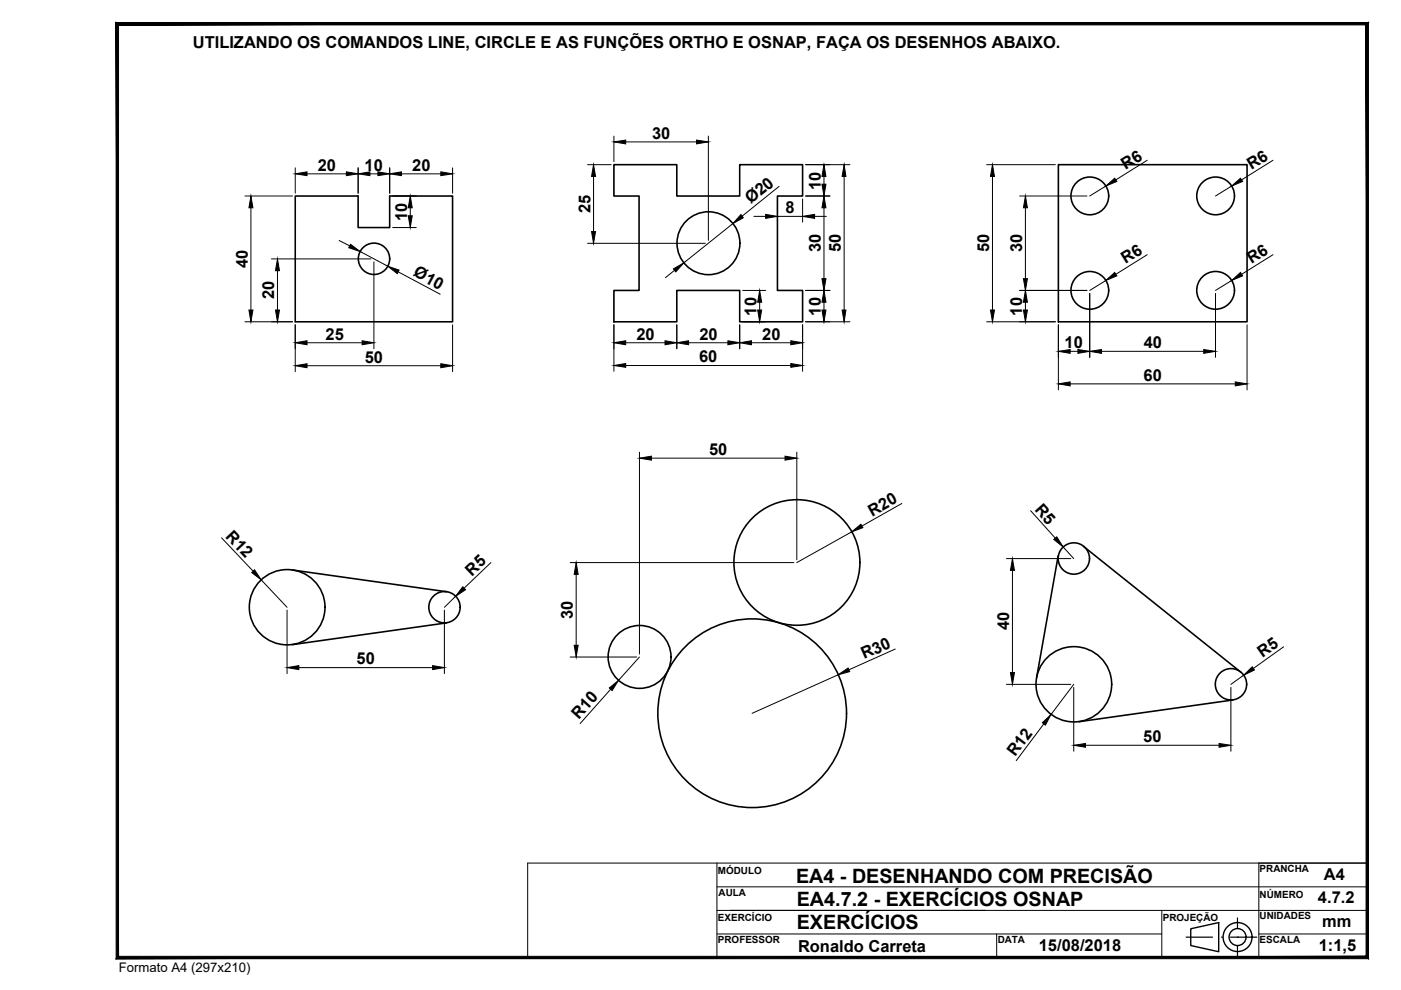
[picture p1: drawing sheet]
<svg xmlns="http://www.w3.org/2000/svg" width="297mm" height="210mm" viewBox="0 0 297 210" stroke-linecap="round" stroke-linejoin="round" font-family="sans-serif">
<!-- layer: contorno -->
<g fill="none" stroke="#000" stroke-width=".34">
<path d="M130.2 34.9h13.3v6.7h13.3v-6.7h13.4v6.7h-5.4v20h5.4v6.6h-13.4v-6.6h-13.3v6.6h-13.3v-6.6h5.3v-20h-5.3zM224.4 34.9h40v33.3h-40zM62.6 41.6h13.3v6.6h6.7v-6.6h13.4v26.6h-33.4zM224.4 117.8l-4.6 25.9M229.7 115.9l33.4 26.6M62 120.8l32.7 4.7M94.7 132.1l-32.7 4.6M261.4 148.4l-32.6 4.6"/>
<circle cx="79.3" cy="54.9" r="3.3"/>
<circle cx="150.2" cy="51.6" r="6.7"/>
<circle cx="231.1" cy="41.5" r="4"/>
<circle cx="257.7" cy="41.5" r="4"/>
<circle cx="231.1" cy="61.6" r="4"/>
<circle cx="257.7" cy="61.6" r="4"/>
<circle cx="169" cy="119.3" r="13.3"/>
<circle cx="227.7" cy="118.4" r="3.3"/>
<circle cx="60.9" cy="128.7" r="8"/>
<circle cx="94.2" cy="128.7" r="3.3"/>
<circle cx="135.6" cy="139.3" r="6.7"/>
<circle cx="159.5" cy="151.2" r="20"/>
<circle cx="227.7" cy="145.1" r="8"/>
<circle cx="261" cy="145.1" r="3.3"/>
</g>
<!-- layer: Cotas -->
<g fill="none" stroke="#000" stroke-width=".21">
<path d="M62.6 35.6v5.4M65.1 36.9h8.3M75.9 35.6v5.4M78.4 36.9h1.7M82.6 35.6v5.4M85.1 36.9h8.4M96 35.6v5.4M124.6 34.9h5M125.8 37.4v11.7M130.2 28.9v5.4M132.7 30.1h15M150.2 28.9v22.1"/>
<path d="M165.2 39.5l-7.9 6.3M170.8 34.9h9.4M174.7 37.4v1.7M179 37.4v28.3M209.2 34.9h14.6M210.4 37.4v28.3M234.5 39.4l-3.5 2.2M243.2 34l-6.6 4.1M261.1 39.4l-3.4 2.2M269.9 34l-6.6 4.1M51.9 41.6h10.1M53.2 44.1v21.6"/>
<path d="M57.6 54.9h21M58.8 57.4v8.3M71.9 51l2.3 1.1M76.4 53.3l5.8 3.2M79.3 55.5v18.4M83.3 41.6h5M83.3 48.2h5M84.4 57.6l8.9 4.8M87 44.1v1.6M124.6 51.6h24.9M143 57.3l-1.9 1.6M155.4 47.4l-10.4 8.3"/>
<path d="M159.8 45.9h2.5M164.8 42.2v4.9M164.8 45.9h5.4M170.2 42.2v4.9M170.8 41.6h5.2M172.7 45.9h2.5M174.7 44.1v15M216.2 41.6h14.2M217.4 44.1v15M234.5 59.5l-3.5 2.1M243.2 54l-6.6 4.2M261.1 59.5l-3.4 2.1"/>
<path d="M269.9 54l-6.6 4.2M51.9 68.2h10.1M62.6 68.9v9.9M65.1 72.7h11.7M65.1 77.5h28.4M96 68.9v9.9M130.2 68.9v9.8M132.7 72.7h8.3M132.7 77.5h35M143.5 68.9v5M146 72.7h8.3M156.8 68.9v5"/>
<path d="M157.5 68.2h4.8M157.5 61.6h4.8M159.3 72.7h8.4M161.1 64.1v1.6M170.2 68.9v9.8M170.8 68.2h9.4M170.8 61.6h5.2M174.7 64.1v1.6M209.2 68.2h14.6M216.2 61.6h14.2M217.4 64.1v1.6M224.4 68.9v13.8"/>
<path d="M226.9 74.5h1.6M231 62.2v13.6M233.5 74.5h21.7M257.7 62.2v13.6M264.4 68.9v13.8M135.6 95.9v42.8M138.1 97.1h28.3M168.9 95.9v22.8M226.9 81.4h35M47 114l6.7 7.1M104.1 119.3l-5.7 5.4M120.9 119.3h47.4"/>
<path d="M180.6 112.8l-11.7 6.5M191.2 106.8l-8.5 4.7M213.4 118.4h13.6M218.5 108.3l5.3 5.8M225.4 116l2.3 2.4M55.4 122.9l5.5 5.9M60.9 129.4v13.4M94.2 129.4v13.4M96.6 126.4l-2.4 2.4M120.9 139.3h14.1M122.2 121.8v15M135.6 139.3l-4.5 5"/>
<path d="M189.8 137.6l-9.8 4.4M214.7 120.9v21.7M272.1 137.1l-6.3 4.6M63.4 141.5h28.3M129.5 146.1l-6.5 7.3M177.7 143.1l-18.2 8.1M213.4 145.1h13.6M221.3 153.5l-5.8 7.8M227.7 145.7v13.6M227.7 145.1l-4.9 6.4M230.2 158h28.3M261 145.7v13.6"/>
<path d="M263.7 143.2l-2.7 1.9"/>
</g>
<g fill="#000" stroke="#000" stroke-width=".21">
<path d="M62.6 36.9l2.5-.5v.8zM73.4 36.4l2.5 .5-2.5 .3zM75.9 36.9l2.5-.5v.8zM80.1 36.4l2.5 .5-2.5 .3zM82.6 36.9l2.5-.5v.8zM93.5 36.4l2.5 .5-2.5 .3zM125.8 34.9l.5 2.5h-.9zM130.2 30.1l2.5-.4v.8zM147.7 29.7l2.5 .4-2.5 .4zM174.3 39.1h.8l-.4 2.5zM174.7 34.9l.4 2.5h-.8zM179 34.9l.4 2.5h-.9z"/>
<path d="M210.4 34.9l.4 2.5h-.8zM234.5 39.4l1.8-1.6 .5 .7zM261.1 39.4l1.9-1.6 .5 .7zM53.2 41.6l.4 2.5h-.8zM58.8 54.9l.5 2.5h-.9zM74.3 51.8l2.1 1.5-2.5-.8zM82.2 56.5l2.4 .8-.4 .7zM86.6 45.7h.8l-.4 2.5zM87 41.6l.4 2.5h-.8zM125.4 49.1h.9l-.5 2.5zM142.8 57l2.2-1.3-1.7 1.9zM157.1 45.5l.5 .7-2.2 1.2z"/>
<path d="M162.3 45.5l2.5 .4-2.5 .4zM170.2 45.9l2.5-.4v.8zM174.3 59.1h.8l-.4 2.5zM174.7 41.6l.4 2.5h-.8zM217 59.1h.8l-.4 2.5zM217.4 41.6l.4 2.5h-.8zM234.5 59.5l1.8-1.7 .5 .7zM261.1 59.5l1.9-1.7 .5 .7zM52.8 65.7h.8l-.4 2.5zM58.4 65.7h.9l-.5 2.5zM62.6 77.5l2.5-.4v.9zM62.6 72.7l2.5-.5v.9z"/>
<path d="M76.8 72.2l2.5 .5-2.5 .4zM93.5 77.1l2.5 .4-2.5 .5zM130.2 72.7l2.5-.5v.9zM130.2 77.5l2.5-.4v.8zM141 72.2l2.5 .5-2.5 .4zM143.5 72.7l2.5-.5v.9zM154.3 72.2l2.5 .5-2.5 .4zM156.8 72.7l2.5-.5v.9zM161.1 61.6l.4 2.5h-.9zM160.6 65.7h.9l-.4 2.5zM167.7 72.2l2.5 .5-2.5 .4zM167.7 77.1l2.5 .4-2.5 .4z"/>
<path d="M174.7 61.6l.4 2.5h-.8zM174.3 65.7h.8l-.4 2.5zM178.5 65.7h.9l-.4 2.5zM210 65.7h.8l-.4 2.5zM217 65.7h.8l-.4 2.5zM217.4 61.6l.4 2.5h-.8zM224.4 74.5l2.5-.4v.8zM228.5 74.1l2.5 .4-2.5 .4zM231 74.5l2.5-.4v.8zM255.2 74.1l2.5 .4-2.5 .4zM135.6 97.1l2.5-.4v.9zM166.4 96.7l2.5 .4-2.5 .5z"/>
<path d="M224.4 81.4l2.5-.4v.8zM261.9 81l2.5 .4-2.5 .4zM180.6 112.8l1.9-1.6 .5 .7zM223.4 114.4l.7-.6 1.3 2.2zM53.4 121.4l.6-.6 1.4 2.1zM98.1 124.4l.6 .6-2.1 1.4zM122.2 119.3l.4 2.5h-.9zM121.7 136.8h.9l-.4 2.5zM214.7 118.4l.4 2.5h-.9zM60.9 141.5l2.5-.4v.9zM91.7 141.1l2.5 .4-2.5 .5zM129.2 145.9l1.9-1.6-1.3 2.1z"/>
<path d="M177.7 143.1l2.1-1.5 .4 .8zM214.2 142.6h.9l-.4 2.5zM221 153.2l1.8-1.7-1.2 2.2zM227.7 158l2.5-.4v.8zM258.5 157.6l2.5 .4-2.5 .4zM263.7 143.2l1.8-1.8 .5 .7z"/>
</g>
<!-- layer: Texto -->
<g fill="none" stroke="#000" stroke-width=".3">
<path d="M252.5 196.9l5.9-1.3v6.2l-5.9-1.3z"/>
<circle cx="262.4" cy="198.7" r="3.1"/>
<circle cx="262.4" cy="198.7" r="1.8"/>
</g>
<path d="M251.5 198.7h5.6M259 198.7h.1M260.9 198.7h5.6M262.4 198.7h.1M262.4 194.6v2.2M262.4 200.6v2.2" fill="none" stroke="#000" stroke-width=".25"/>
<!-- layer: Formato -->
<path d="M111.9 183h178v20h-178zM152 183v20M152 193h137.9M152 198h94.3M152 188h137.9M211.3 198v5M246.3 193v10M266.9 198h23M289.9 183h-23v20" fill="none" stroke="#000" stroke-width=".21"/>
<path d="M289.6 5.3v197.5l.5 .5zM290.1 4.8v198.5l-.5-198zM25.1 5.3h264.5l.5-.5zM24.6 4.8h265.5l-265 .5zM24.6 4.8l.5 198v-197.5zM24.6 4.8l.5 198-.5 .5zM25.1 202.8l-.5 .5 265-.5zM24.6 203.3l265-.5 .5 .5z" fill="#000" stroke="#000" stroke-width=".21"/>
<g font-size="4.2">
<text x="168.8" y="187.3">EA4 - DESENHANDO COM PRECISÃO</text>
<text x="168.9" y="192">EA4.7.2 - EXERCÍCIOS OSNAP</text>
<text x="168.9" y="197">EXERCÍCIOS</text>
</g>
<g font-size="3.5">
<text x="40.9" y="10.3">UTILIZANDO OS COMANDOS LINE, CIRCLE E AS FUNÇÕES ORTHO E OSNAP, FAÇA OS DESENHOS ABAIXO.</text>
<text x="138.2" y="29.4">30</text>
<text x="67.4" y="36.2">20</text>
<text x="77.3" y="36.2">10</text>
<text x="87.4" y="36.2">20</text>
<text x="174" y="40.2" transform="rotate(-90 174 40.2)">10</text>
<text x="238.7" y="36.1" transform="rotate(-32 238.7 36.1)">R6</text>
<text x="265.3" y="36.1" transform="rotate(-32 265.3 36.1)">R6</text>
<text x="86.3" y="46.9" transform="rotate(-90 86.3 46.9)">10</text>
<text x="125.2" y="45.2" transform="rotate(-90 125.2 45.2)">25</text>
<text x="159.2" y="43.3" transform="rotate(-39 159.2 43.3)">Ø20</text>
<text x="166.6" y="45.2">8</text>
<text x="174" y="53.5" transform="rotate(-90 174 53.5)">30</text>
<text x="178.3" y="53.5" transform="rotate(-90 178.3 53.5)">50</text>
<text x="209.7" y="53.5" transform="rotate(-90 209.7 53.5)">50</text>
<text x="216.7" y="53.5" transform="rotate(-90 216.7 53.5)">30</text>
<text x="52.5" y="56.8" transform="rotate(-90 52.5 56.8)">40</text>
<text x="87.4" y="58.4" transform="rotate(28 87.4 58.4)">Ø10</text>
<text x="238.7" y="56" transform="rotate(-32 238.7 56)">R6</text>
<text x="265.3" y="56" transform="rotate(-32 265.3 56)">R6</text>
<text x="58.2" y="63.5" transform="rotate(-90 58.2 63.5)">20</text>
<text x="160.4" y="66.9" transform="rotate(-90 160.4 66.9)">10</text>
<text x="174" y="66.9" transform="rotate(-90 174 66.9)">10</text>
<text x="216.7" y="66.9" transform="rotate(-90 216.7 66.9)">10</text>
<text x="69" y="72">25</text>
<text x="77.3" y="76.9">50</text>
<text x="134.9" y="72">20</text>
<text x="148.2" y="76.8">60</text>
<text x="148.3" y="72">20</text>
<text x="161.6" y="72">20</text>
<text x="225.7" y="73.9">10</text>
<text x="242.5" y="73.9">40</text>
<text x="242.5" y="80.8">60</text>
<text x="150.4" y="96.5">50</text>
<text x="47.7" y="113.9" transform="rotate(47 47.7 113.9)">R12</text>
<text x="184.9" y="109.5" transform="rotate(-29 184.9 109.5)">R20</text>
<text x="219.2" y="108.1" transform="rotate(48 219.2 108.1)">R5</text>
<text x="100" y="122.2" transform="rotate(-43 100 122.2)">R5</text>
<text x="121.5" y="131.2" transform="rotate(-90 121.5 131.2)">30</text>
<text x="214" y="133.7" transform="rotate(-90 214 133.7)">40</text>
<text x="75.6" y="140.9">50</text>
<text x="183.2" y="139.8" transform="rotate(-24 183.2 139.8)">R30</text>
<text x="267.7" y="139.5" transform="rotate(-35 267.7 139.5)">R5</text>
<text x="122.8" y="152.7" transform="rotate(-48 122.8 152.7)">R10</text>
<text x="215.2" y="160.6" transform="rotate(-53 215.2 160.6)">R12</text>
<text x="242.4" y="157.4">50</text>
<text x="279.4" y="191.5">4.7.2</text>
<text x="280.7" y="186.6">A4</text>
<text x="280.3" y="196.6">mm</text>
<text x="169.2" y="201.8">Ronaldo Carreta</text>
<text x="220.2" y="201.7">15/08/2018</text>
<text x="279.6" y="201.6">1:1,5</text>
</g>
<text font-size="2.8" x="25.2" y="206.2">Formato A4 (297x210)</text>
<g font-size="2.1">
<text x="152.2" y="185.3">MÓDULO</text>
<text x="267.1" y="184.9">PRANCHA</text>
<text x="152.3" y="189.9">AULA</text>
<text x="267.1" y="190.3">NÚMERO</text>
<text x="152.2" y="195.3">EXERCÍCIO</text>
<text x="246.5" y="195.3">PROJEÇÃO</text>
<text x="267.1" y="194.9">UNIDADES</text>
<text x="152.2" y="199.9">PROFESSOR</text>
<text x="211.5" y="199.9">DATA</text>
<text x="267.1" y="199.9">ESCALA</text>
</g>
</svg>
